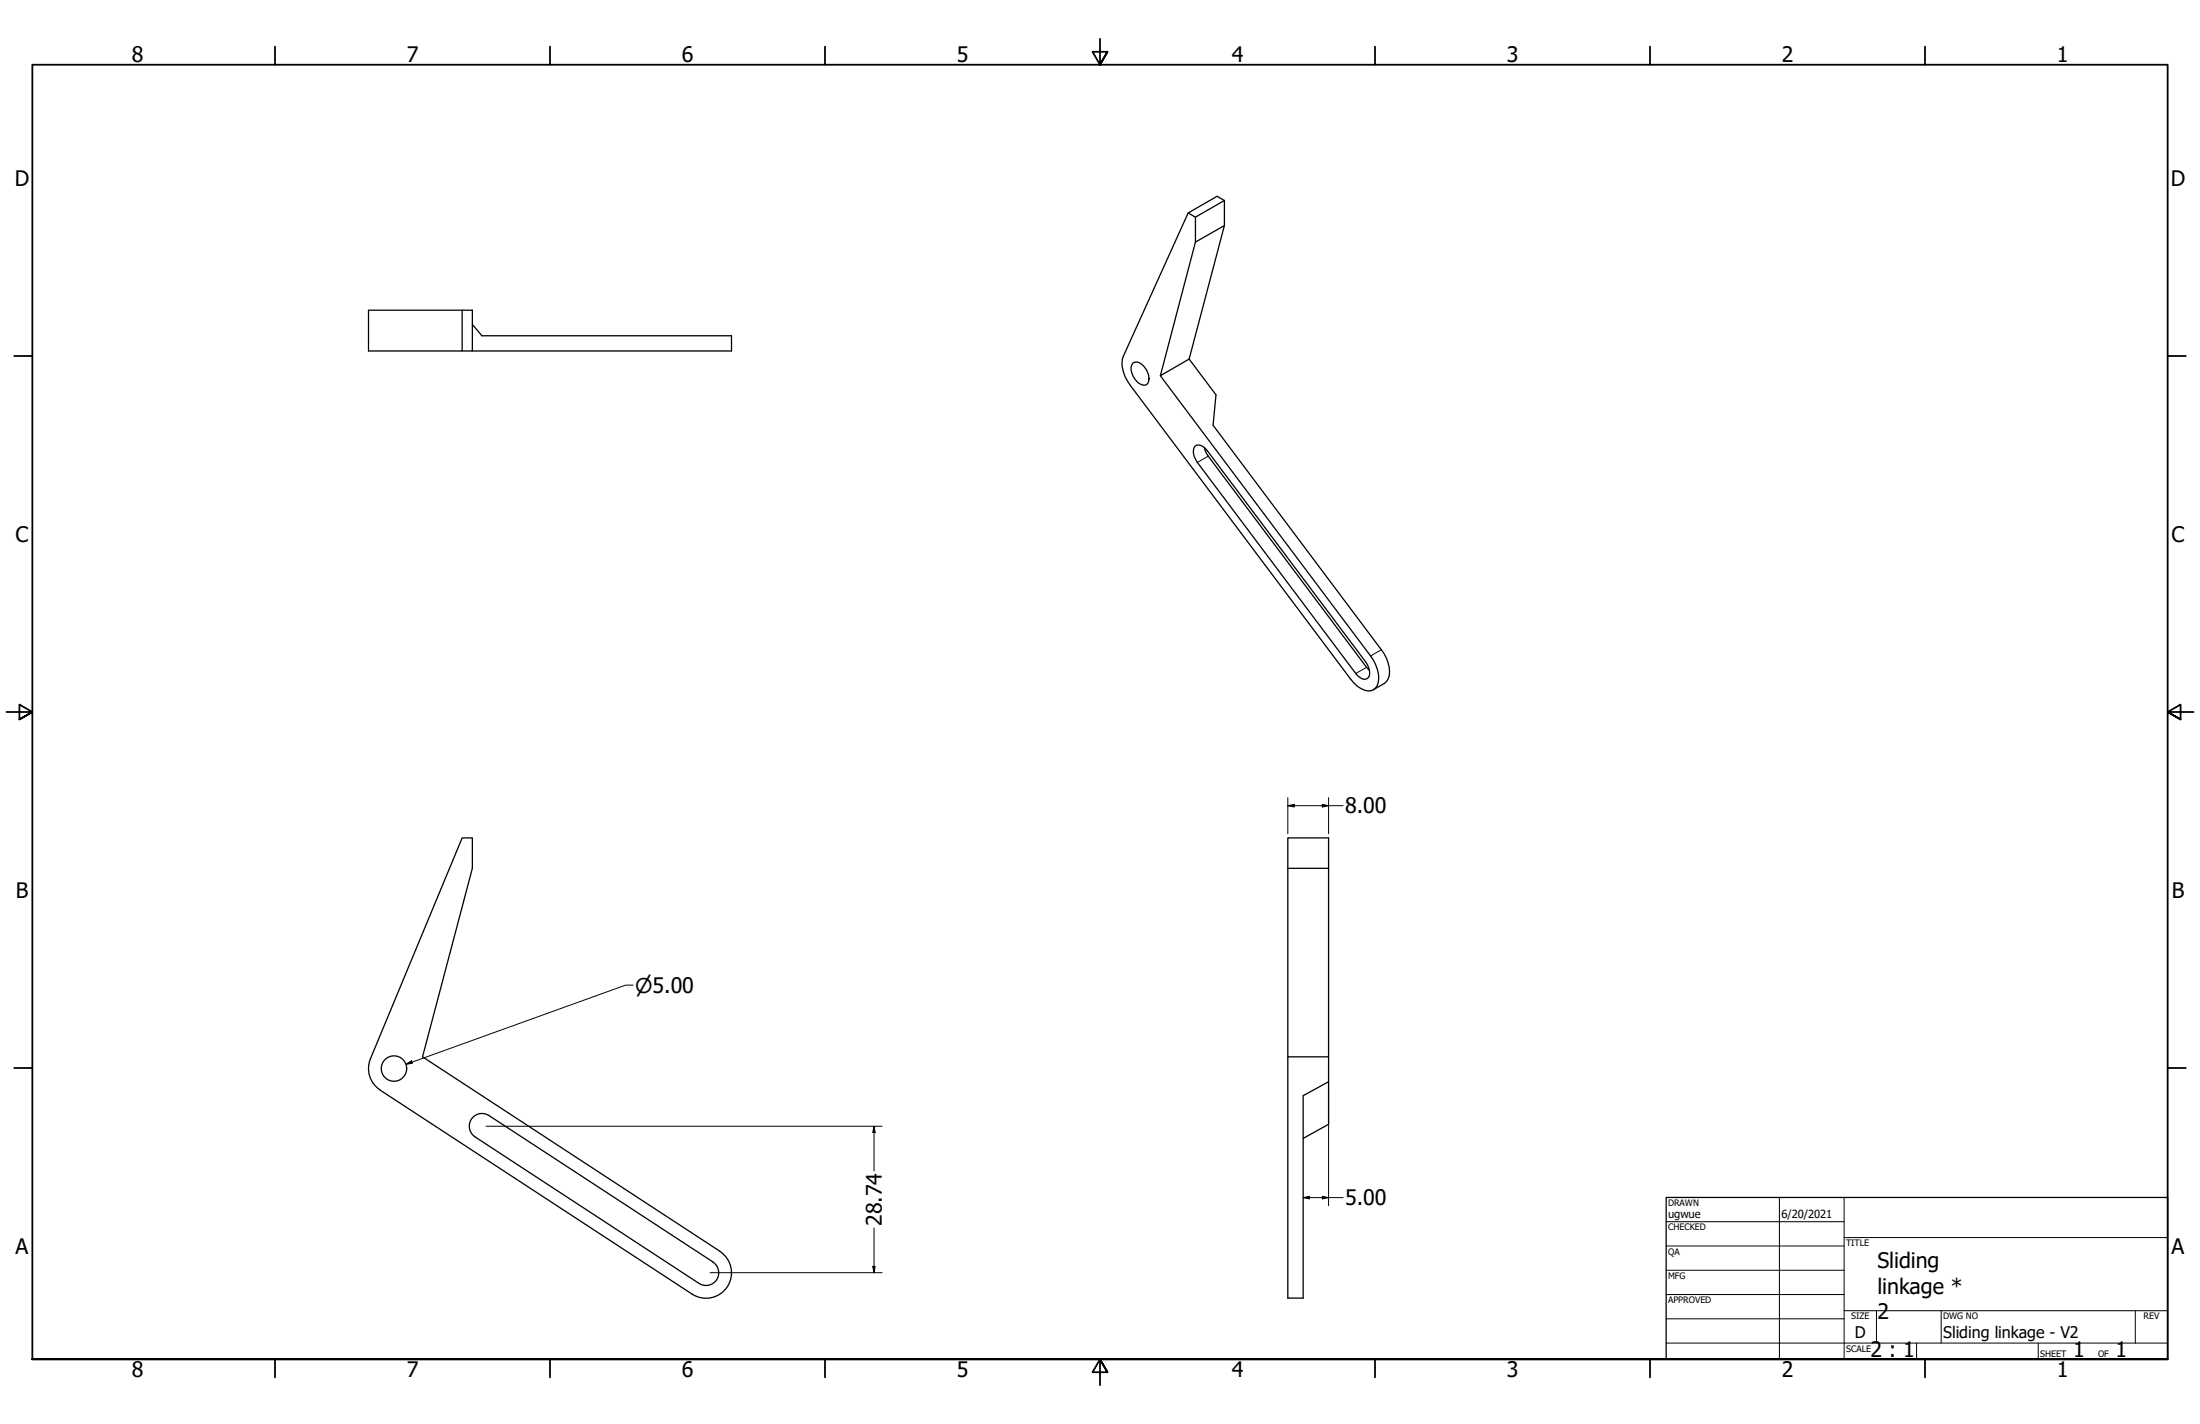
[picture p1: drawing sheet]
<svg xmlns="http://www.w3.org/2000/svg" width="864mm" height="559mm" viewBox="0 0 864 559" stroke-linecap="round" stroke-linejoin="round" font-family="sans-serif">
<!-- layer: Visible (ANSI) -->
<g fill="none" stroke="#000" stroke-width=".51">
<path d="M480.6 78.7l-11.3 6.5-2.9-1.6M469.3 85.2v9.8M480.6 88.5l-11.3 6.5-13.8 52.4 11.3-6.5M181.4 121.7v16h-36.7v-16h40.7v16h-4M185.4 127.3l3.8 4.5h97.9v5.9h-101.7M444.8 142.4a3.2 3.2 0 0 1 4.3 1.5 6.1 6.1 0 0 1 1.4 6.6 2.27 2.27 0 0 1-3.2 .1 7 7 0 0 1-3-7.5zM455.5 147.4l82.5 110a13.3 13.3 0 0 1 2.7 11.5 4.1 4.1 0 0 1-6.5 1.3l-1.4-.9-2.5-2.7-86.6-115.4a12.9 12.9 0 0 1-2.7-11.5l25.4-56.1 11.4-6.6 2.8 1.7v9.8l-13.8 52.4 10.5 14-1.1 12 66 88.1a12.9 12.9 0 0 1 2.7 11.4l-1.5 1.8-4.3 2.4M469 175.2a3.4 3.4 0 0 1 4.9 1.6l62.2 82.9a5.6 5.6 0 0 1 1 6.2 2.2 2.2 0 0 1-3.1 0l-1.8-1.6-62.2-82.8a5.7 5.7 0 0 1-1-6.3zM472.8 175.6l1.5 3.4 63.3 84.1M505.5 340.7v-11.9h16v95.7M521.5 340.7h-16v74h16M505.5 414.7v94.7h6.1v-79.4l9.9-5.5"/>
<path d="M149.2 427.7a10 10 0 0 1-3.8-12.2l36-86.7h4v11.9l-19.5 74 116.7 76.3a10 10 0 0 1 2.9 13.9 10 10 0 0 1-13.8 2.9l-122.5-80.1M521.5 424.5v16.7l-9.9 5.5M279.9 495.2l-88-57.4a5 5 0 0 0-6.9 1.4 5 5 0 0 0 1.5 6.9l87.9 57.5a5 5 0 0 0 6.9-1.4 5 5 0 0 0-1.4-6.9"/>
<circle cx="154.7" cy="419.3" r="5"/>
</g>
<!-- layer: Visible Narrow (ANSI) -->
<path d="M474.3 179l-4.3 2.5M542.2 255l-4.2 2.4M536.4 261.9l-4.2 2.4" fill="none" stroke="#000" stroke-width=".39"/>
<!-- layer: Border (ANSI) -->
<g fill="none" stroke="#000" stroke-width=".7">
<path d="M107.9 18.3v7.1M215.9 18.3v7.1M323.8 18.3v7.1M431.8 15.2v10.2l-2.9-5.1h5.8l-2.9 5.1 2.9-5.1M539.8 18.3v7.1M647.7 18.3v7.1M755.6 18.3v7.1M5.6 139.7h7.1M850.9 139.7h7.1M2.5 279.4h10.2l-5.1-2.9v5.8l5.1-2.9-5.1 2.9M861.1 279.4h-10.2l5.1-2.9v5.8l-5.1-2.9 5.1 2.9M5.6 419.1h7.1"/>
<path d="M850.9 419.1h7.1M12.7 533.4v-508h838.2v508h-838.2h838.2M107.9 533.4v7.1M215.9 533.4v7.1M323.8 533.4v7.1M434.7 538.5l-2.9-5.1 2.9 5.1h-5.8l2.9-5.1v10.2M539.8 533.4v7.1M647.7 533.4v7.1M755.6 533.4v7.1"/>
</g>
<!-- layer: Title (ANSI) -->
<g fill="none" stroke="#000" stroke-width=".39">
<path d="M654 479.4h69.9M698.5 469.9v63.5M723.9 469.9v63.5M654 488.9h69.9M654 498.5h69.9M723.9 485.6h127M654 508h69.9M654 517.5h69.9M723.9 514.3h127M736.6 514.3v12.7M762 514.3v12.7M838.2 514.3v12.7"/>
<path d="M654 527h196.9M752.3 527v6.4M800.1 527v6.4"/>
</g>
<path d="M654 469.9h196.9v63.5h-196.9z" fill="none" stroke="#000" stroke-width=".51"/>
<!-- layer: Dimension (ANSI) -->
<g fill="none" stroke="#000" stroke-width=".39">
<path d="M505.5 316.2l2.6-.5v1zM505.5 316.2h21.7M505.5 313v14.2M519 315.7l2.5 .5-2.5 .5zM521.5 313v14.2M248.5 386.6h-2.9l-86.2 31M159.4 417.6l2.1-1.3 .4 1zM521.5 426.1v47M190.8 442h155.5M343.1 442l.4 2.4h-.9zM343.1 442v17.5M511.6 470l2.4-.5v1z"/>
<path d="M511.6 470h15.6M519 469.5l2.5 .5-2.5 .5zM278.8 499.4h67.5M342.6 497h.9l-.4 2.4zM343.1 481.9v17.5"/>
</g>
<g fill="#000">
<path d="M505.5 316.2l2.6-.5v1z" fill-rule="evenodd"/>
<path d="M519 315.7l2.5 .5-2.5 .5z" fill-rule="evenodd"/>
<path d="M159.4 417.6l2.1-1.3 .4 1z" fill-rule="evenodd"/>
<path d="M343.1 442l.4 2.4h-.9z" fill-rule="evenodd"/>
<path d="M511.6 470l2.4-.5v1z" fill-rule="evenodd"/>
<path d="M519 469.5l2.5 .5-2.5 .5z" fill-rule="evenodd"/>
<path d="M342.6 497h.9l-.4 2.4z" fill-rule="evenodd"/>
</g>
<g font-size="8.4">
<text x="51.7" y="24.4">8</text>
<text x="159.6" y="24.4">7</text>
<text x="267.6" y="24.4">6</text>
<text x="375.5" y="24.4">5</text>
<text x="483.5" y="24.4">4</text>
<text x="591.4" y="24.4">3</text>
<text x="699.4" y="24.4">2</text>
<text x="807.3" y="24.4">1</text>
<text x="5.8" y="72.9">D</text>
<text x="852.1" y="72.9">D</text>
<text x="6.1" y="212.6">C</text>
<text x="852.4" y="212.6">C</text>
<text x="528" y="319.2">8.00</text>
<text x="6.2" y="352.3">B</text>
<text x="852.5" y="352.3">B</text>
<text x="528" y="473">5.00</text>
<text x="346.1" y="481.1" transform="rotate(-90 346.1 481.1)">28.74</text>
<text x="6.1" y="492">A</text>
<text x="852.4" y="492">A</text>
<text x="737" y="497.6">Sliding</text>
<text x="737" y="507.7">linkage *</text>
<text x="737" y="517.8">2</text>
<text x="734.3" y="532.6">2 : 1</text>
<text x="813.8" y="532.6">1</text>
<text x="830.5" y="532.6">1</text>
<text x="51.7" y="540.5">8</text>
<text x="159.6" y="540.5">7</text>
<text x="267.6" y="540.5">6</text>
<text x="375.5" y="540.5">5</text>
<text x="483.5" y="540.5">4</text>
<text x="591.4" y="540.5">3</text>
<text x="699.4" y="540.5">2</text>
<text x="807.3" y="540.5">1</text>
</g>
<text font-size="8" x="249.3" y="389.5">⌀5.00</text>
<g font-size="6.3">
<text x="728.1" y="524.9">D</text>
<text x="762.8" y="525">Sliding linkage - V2</text>
</g>
<g font-size="4.4">
<text x="654.8" y="477.8">ugwue</text>
<text x="699.3" y="478">6/20/2021</text>
</g>
<g font-size="3.5">
<text x="654.8" y="473.2">DRAWN</text>
<text x="654.8" y="482.8">CHECKED</text>
<text x="724.7" y="488.9">TITLE</text>
<text x="654.8" y="492.3">QA</text>
<text x="654.8" y="501.8">MFG</text>
<text x="654.8" y="511.4">APPROVED</text>
<text x="726.7" y="517.7">SIZE</text>
<text x="762.8" y="517.7">DWG NO</text>
<text x="841.4" y="517.7">REV</text>
<text x="724.7" y="530.4">SCALE</text>
<text x="800.9" y="532.6">SHEET</text>
<text x="823.6" y="532.6">OF</text>
</g>
</svg>
